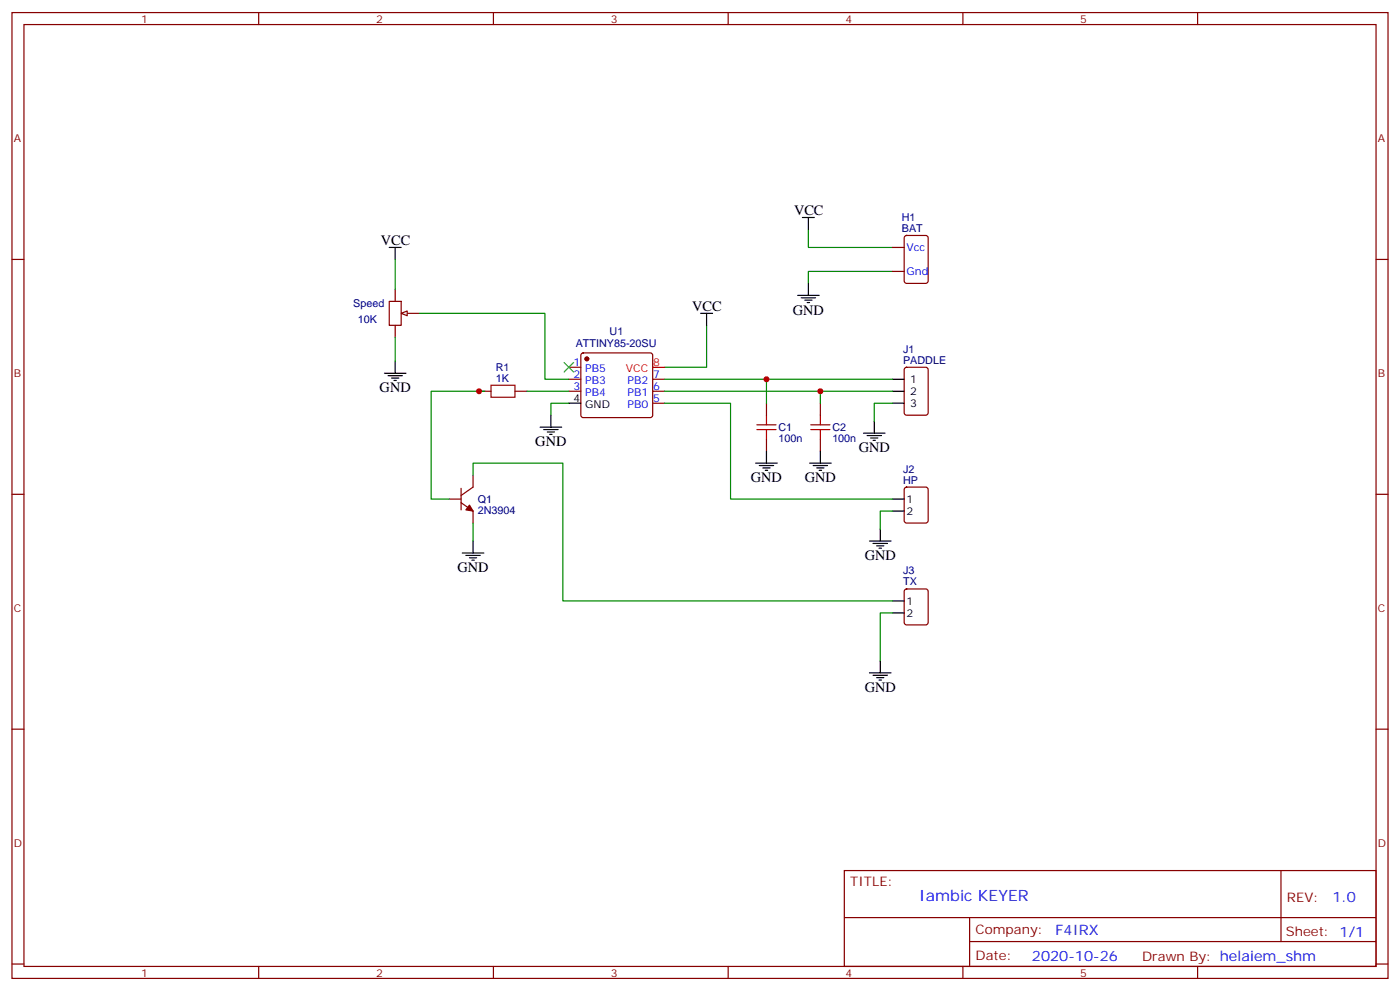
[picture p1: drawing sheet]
<svg xmlns="http://www.w3.org/2000/svg" width="412mm" height="292mm" viewBox="0 0 412 292" stroke-linecap="round" stroke-linejoin="round" font-family="sans-serif">
<g fill="none" stroke="#870000" stroke-width=".35">
<path d="M3.5 3.7h405.4v284.3h-405.4zM7.1 7.2h398.2v277.3h-398.2zM76.2 3.7v3.5M145.3 3.7v3.5M214.5 3.7v3.5M283.6 3.7v3.5M352.8 3.7v3.5M3.5 76.4h3.6M262.8 72.8h3.5M262.8 79.9h3.5M266.6 69.5l.5-.2h5.6l.6 .5 .1 12.9-.5 .7h-5.8l-.7-.4-.1-13zM405.3 76.4h3.6"/>
<path d="M114.7 88.7h3.5v7.1h-3.5zM116.4 85.2v3.5M116.4 95.8v3.5M119.9 92.3h3.6M141.1 115.2h3.5M151.7 115.2h3.5M167.6 108.1h3.5M167.6 111.7h3.5M167.6 115.2h3.5M171.3 104.1l.5-.2h19.8l.5 .2 .2 .5v17.6l-.3 .5-.4 .2h-19.8l-.5-.2-.2-.5v-17.6zM192.3 111.7h3.5M192.3 115.2h3.5"/>
<path d="M192.3 118.7h3.5M266.6 108.3l.5-.2h5.6l.6 .5 .1 12.9-.5 .7h-5.8l-.7-.4-.1-13zM3.5 145.5h3.6M266.6 143.6l.5-.2h5.6l.6 .4 .1 9.5-.5 .6-5.8 .1-.7-.5-.1-9.4zM405.3 145.5h3.6M3.5 214.7h3.6M405.3 214.7h3.6M248.7 256.3h156.6v28.2h-156.6zM377.3 256.3v20.9M248.7 270.1h156.5M285.6 277.2h119.6M285.6 270.1v14.2"/>
<path d="M3.5 283.8h3.6M76.2 284.5v3.5M145.3 284.5v3.5M214.5 284.5v3.5M283.6 284.5v3.5M352.8 284.5v3.5M405.3 283.8h3.6"/>
</g>
<path d="M238.1 67.6v5.2h24.7M262.8 79.9h-24.7v3.5M208.1 95.8v12.3h-12.3M155.2 115.2h12.4M167.6 118.7h-5.3v3.5M195.8 118.7h19.4v28.2h47.6M195.8 111.7h67M195.8 115.2h67M262.8 118.7h-5.3v5.3M262.8 150.5h-3.5v5.3" fill="none" stroke="#008700" stroke-width=".35"/>
<g fill="none" stroke="#000" stroke-width=".35">
<path d="M236.4 64h3.5M238.1 64v3.6M206.4 92.3h3.5M208.1 92.3v3.5M234.9 87h6.4M236 87.7h4.2M237.1 88.4h2.1M237.8 89.1h.7M238.1 83.4v3.6M167.6 118.7h3.5M262.8 118.7h3.5M262.8 111.7h3.5"/>
<path d="M262.8 115.2h3.5M159.1 125.8h6.4M160.2 126.5h4.2M161.2 127.2h2.1M161.9 127.9h.7M162.3 122.2v3.6M254.4 127.5h6.3M255.4 128.2h4.2M256.5 128.9h2.1M257.2 129.6h.7M257.5 124v3.5M256.1 159.3h6.4"/>
<path d="M257.2 160h4.2M259.3 155.8v3.5M262.8 146.9h3.5M262.8 150.5h3.5M258.2 160.7h2.1M258.9 161.4h.7"/>
</g>
<circle cx="172.9" cy="105.7" r=".53" fill="#870000" stroke="#870000" stroke-width=".35"/>
<path d="M192.3 108.1h3.5" fill="none" stroke="#f00" stroke-width=".35"/>
<path d="M144.6 113.4h7.1v3.5h-7.1z" fill="none" stroke="#a10000" stroke-width=".35"/>
<path d="M118.2 92.3l1.7-.8v1.5z" fill="#f0f0f0" stroke="#870000" stroke-width=".35"/>
<g fill="none" stroke="#000" stroke-width=".35">
<path d="M114.7 72.8h3.5M116.4 72.8v3.6M113.2 109.9h6.4M114.3 110.6h4.2M115.4 111.3h2.1M116.1 112h.7M116.4 106.4v3.5M222.6 136.3h6.4M223.7 137.1h4.2M224.7 137.8h2.1M225.4 138.5h.7M225.8 132.8v3.5"/>
<path d="M238.5 136.3h6.3M239.5 137.1h4.3M240.6 137.8h2.1M241.3 138.5h.7M241.7 132.8v3.5M139.3 159.3v3.5M136.2 162.8h6.3M137.2 163.5h4.3M138.3 164.2h2.1M139 164.9h.7M262.8 176.9h3.5M256.1 198.1h6.4"/>
<path d="M257.2 198.8h4.2M258.2 199.5h2.1M259.3 194.6v3.5M262.8 180.4h3.5M258.9 200.2h.7"/>
</g>
<path d="M116.4 76.4v8.8M116.4 99.3v7.1M123.5 92.3h37v19.4h7.1M142.9 115.2h-15.9v31.7h5.3M225.8 111.7v7M241.7 115.2v3.5M139.3 139.9v-3.6h26.5v40.6h97M139.3 154v5.3M262.8 180.4h-3.5v14.2" fill="none" stroke="#008700" stroke-width=".35"/>
<path d="M223 126.5h5.6M223 125.1h5.6M225.8 122.2v2.9M225.8 126.5v2.8M238.8 126.5h5.7M238.8 125.1h5.7M241.7 122.2v2.9M241.7 126.5v2.8" fill="none" stroke="#a10000" stroke-width=".35"/>
<path d="M225.8 118.7v3.5M241.7 118.7v3.5M139.3 139.9v3.5l-3.5 2.5M225.8 129.3v3.5M241.7 129.3v3.5M132.3 146.9h3.5M135.8 148l3.5 2.5v3.5M135.8 143.8v6.3M266.6 173.6l.5-.2h5.6l.6 .4 .1 9.5-.5 .6-5.8 .1-.7-.5-.1-9.4z" fill="none" stroke="#870000" stroke-width=".35"/>
<path d="M138.3 148.7l1 1.8-2.1-.4z" fill="#870000" stroke="#870000" stroke-width=".35"/>
<path d="M166.2 106.7l2.8 2.8M169 106.7l-2.8 2.8" fill="none" stroke="#3c3" stroke-width=".35"/>
<g fill="#c00">
<circle cx="225.8" cy="111.7" r=".88"/>
<circle cx="241.7" cy="115.2" r=".88"/>
<circle cx="141.1" cy="115.2" r=".88"/>
</g>
<text font-size="4.6" fill="#00f" x="270.8" y="265.3">Iambic KEYER</text>
<g font-size="4.2">
<text x="233.9" y="63.3">VCC</text>
<text x="112.2" y="72.1">VCC</text>
<text x="203.9" y="91.5">VCC</text>
<text x="233.5" y="92.6">GND</text>
<text x="111.8" y="115.5">GND</text>
<text x="157.7" y="131.4">GND</text>
<text x="252.9" y="133.2">GND</text>
<text x="221.2" y="142">GND</text>
<text x="237.1" y="142">GND</text>
<text x="254.7" y="164.9">GND</text>
<text x="134.8" y="168.5">GND</text>
<text x="254.7" y="203.7">GND</text>
</g>
<g font-size="4.2" fill="#00f">
<text x="392.5" y="265.6">1.0</text>
<text x="310.9" y="275.1">F4IRX</text>
<text x="304" y="282.9">2020-10-26</text>
</g>
<g font-size="3.9" fill="#800">
<text x="250.5" y="260.9">TITLE:</text>
<text x="379.1" y="265.6">REV:</text>
<text x="287.4" y="275.1">Company:</text>
<text x="378.7" y="275.7">Sheet: 1/1</text>
<text x="287.4" y="282.8">Date:</text>
<text x="336.4" y="282.8">Drawn By: helaiem_shm</text>
</g>
<g font-size="3.2" fill="#800">
<text x="41.6" y="6.7">1</text>
<text x="110.8" y="6.7">2</text>
<text x="179.9" y="6.7">3</text>
<text x="249.1" y="6.7">4</text>
<text x="318.2" y="6.7">5</text>
<text x="4.1" y="41.8">A</text>
<text x="405.9" y="41.8">A</text>
<text x="4.1" y="110.9">B</text>
<text x="405.9" y="110.9">B</text>
<text x="4.1" y="180.1">C</text>
<text x="405.9" y="180.1">C</text>
<text x="4.1" y="249.2">D</text>
<text x="405.9" y="249.2">D</text>
<text x="41.6" y="287.5">1</text>
<text x="110.8" y="287.5">2</text>
<text x="179.9" y="287.5">3</text>
<text x="249.1" y="287.5">4</text>
<text x="318.2" y="287.5">5</text>
</g>
<g font-size="3.2" fill="#000080">
<text x="265.7" y="65.1">H1</text>
<text x="265.7" y="68.3">BAT</text>
<text x="104.1" y="90.5">Speed</text>
<text x="105.4" y="95.1">10K</text>
<text x="179.6" y="98.6">U1</text>
<text x="169.6" y="102.1">ATTINY85-20SU</text>
<text x="266" y="107.1">PADDLE</text>
<text x="266" y="103.9">J1</text>
<text x="146.1" y="112.4">1K</text>
<text x="146.1" y="109.2">R1</text>
<text x="229.3" y="130.1">100n</text>
<text x="229.3" y="126.9">C1</text>
<text x="245.2" y="130.1">100n</text>
<text x="245.2" y="126.9">C2</text>
<text x="266" y="142.3">HP</text>
<text x="266" y="139.1">J2</text>
<text x="140.8" y="148.1">Q1</text>
<text x="140.8" y="151.3">2N3904</text>
<text x="266" y="172.3">TX</text>
<text x="266" y="169.1">J3</text>
</g>
<g font-size="3.2" fill="#00f">
<text x="267.1" y="73.9">Vcc</text>
<text x="267.1" y="81">Gnd</text>
<text x="168.9" y="107.8">1</text>
<text x="168.9" y="111.3">2</text>
<text x="172.4" y="109.5">PB5</text>
<text x="172.4" y="113.1">PB3</text>
<text x="184.9" y="113.1">PB2</text>
<text x="192.4" y="111.3">7</text>
<text x="168.9" y="114.8">3</text>
<text x="172.4" y="116.6">PB4</text>
<text x="184.9" y="116.6">PB1</text>
<text x="192.4" y="118.4">5</text>
<text x="192.4" y="114.8">6</text>
<text x="184.9" y="120.1">PB0</text>
</g>
<g font-size="3.2" fill="#f00">
<text x="192.4" y="107.8">8</text>
<text x="184.4" y="109.5">VCC</text>
</g>
<g font-size="3.2">
<text x="268.1" y="112.7">1</text>
<text x="168.9" y="118.4">4</text>
<text x="268.1" y="119.8">3</text>
<text x="268.1" y="116.2">2</text>
<text x="172.4" y="120.1">GND</text>
<text x="267.1" y="148">1</text>
<text x="267.1" y="151.5">2</text>
<text x="267.1" y="178">1</text>
<text x="267.1" y="181.5">2</text>
</g>
</svg>
